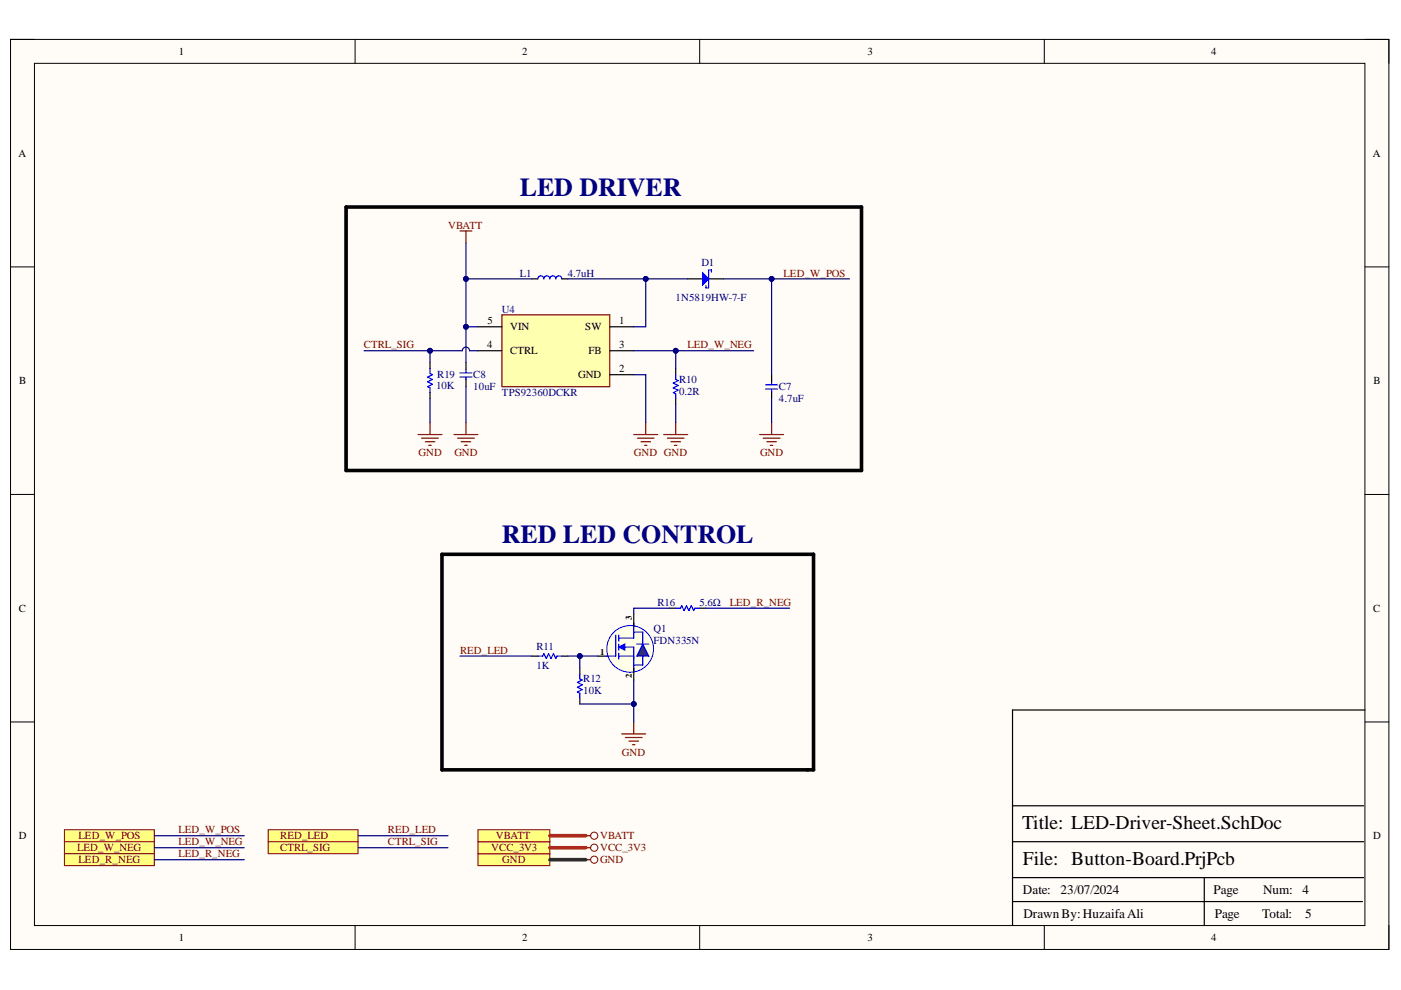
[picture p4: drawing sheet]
<svg xmlns="http://www.w3.org/2000/svg" width="297mm" height="210mm" viewBox="0 0 297 210" stroke-linecap="round" stroke-linejoin="round" font-family="sans-serif">
<path d="M2.2 8.4h292.3v192.9h-292.3z" fill-rule="evenodd" fill="#fffcf8"/>
<path d="M2.2 8.4h292.3v192.9h-292.3z" fill="none" stroke="#000" stroke-width=".21"/>
<path d="M7.3 13.4h282.1v182.8h-282.1z" fill-rule="evenodd" fill="#fffcf8"/>
<g fill="none" stroke="#000" stroke-width=".21">
<path d="M2.2 8.4h5.1M7.3 13.4h282.1v182.8h-282.1zM75.3 8.4v5M148.3 8.4v5M221.4 8.4v5M289.4 8.4h5.1v5M2.2 56.6h5.1M289.4 56.6h5.1M2.2 104.8h5.1M289.4 104.8h5.1M2.2 153.1h5.1M289.4 153.1h5.1"/>
<path d="M75.3 196.2v5.1M148.3 196.2v5.1M221.4 196.2v5.1M294.5 196.2v5.1"/>
</g>
<path d="M126.7 139.1h2.6M289.4 150.5h-74.7v45.7M214.7 178.5h74.4M214.7 170.8h74.4M214.7 191.2h74.2M214.7 186.1h74.4M255.3 186.1v10.1" fill="none" stroke="#000" stroke-width=".25"/>
<circle cx="133.6" cy="137.6" r="5" fill="#ffffe8"/>
<circle cx="133.6" cy="137.6" r="5" fill="none" stroke="#00f" stroke-width=".21"/>
<path d="M130.6 134.7v4.4h-1.9M131.2 139.1h3.2M131.2 134.7v1.2M131.2 136.6v1.2M131.2 138.5v1.2M131.2 137.2h3.2v5.1M134.4 132.1v3.2h-3.2" fill="none" stroke="#00f" stroke-width=".25"/>
<path d="M131.2 137.2l1.3-.6v1.2z" fill="#00f"/>
<path d="M131.2 137.2l1.3-.6v1.2zM134.4 134h1.9v7h-1.9M135 136.6h2.5" fill="none" stroke="#00f" stroke-width=".25"/>
<path d="M134.4 130.2v2.6M134.4 141.6v2.6" fill="none" stroke="#000" stroke-width=".25"/>
<path d="M136.3 136.6l1.2 2.5h-2.5z" fill="#073763"/>
<path d="M114 139.1h1.1l.2-.5 .5 1 .5-1 .5 1 .5-1 .6 1 .2-.5h1M136.3 136.6l1.2 2.5h-2.5zM122.9 142.9v1l.5 .3-1 .5 1 .5-1 .5 1 .5-1 .5 .5 .3v1" fill="none" stroke="#00f" stroke-width=".25"/>
<path d="M131.8 155.6h5.1M132.6 156.4h3.6M133.4 157.1h2M134.1 157.9h.5M134.4 153.1v2.5" fill="none" stroke="#800000" stroke-width=".25"/>
<path d="M112.8 139.1h1.2M119.1 139.1h1.3M122.9 141.6v1.3M122.9 148v1.3" fill="none" stroke="#000" stroke-width=".25"/>
<path d="M101.3 181h15.3v2.5h-15.3z" fill-rule="evenodd" fill="#ffff80"/>
<path d="M101.3 181h15.3v2.5h-15.3z" fill="none" stroke="#800000" stroke-width=".21"/>
<path d="M101.3 178.5h15.3v2.5h-15.3z" fill-rule="evenodd" fill="#ffff80"/>
<path d="M101.3 178.5h15.3v2.5h-15.3z" fill="none" stroke="#800000" stroke-width=".21"/>
<path d="M56.9 175.9h19v2.6h-19z" fill-rule="evenodd" fill="#ffff80"/>
<path d="M56.9 175.9h19v2.6h-19z" fill="none" stroke="#800000" stroke-width=".21"/>
<path d="M56.9 178.5h19v2.5h-19z" fill-rule="evenodd" fill="#ffff80"/>
<path d="M56.9 178.5h19v2.5h-19z" fill="none" stroke="#800000" stroke-width=".21"/>
<path d="M101.3 175.9h15.3v2.6h-15.3z" fill-rule="evenodd" fill="#ffff80"/>
<path d="M101.3 175.9h15.3v2.6h-15.3z" fill="none" stroke="#800000" stroke-width=".21"/>
<path d="M73.4 43.9h109.3v55.9h-109.3zM93.7 117.5h78.8v45.7h-78.8z" fill="none" stroke="#000" stroke-width=".76"/>
<path d="M13.7 175.9h19v2.6h-19z" fill-rule="evenodd" fill="#ffff80"/>
<path d="M13.7 175.9h19v2.6h-19z" fill="none" stroke="#800000" stroke-width=".21"/>
<path d="M13.7 178.5h19v2.5h-19z" fill-rule="evenodd" fill="#ffff80"/>
<path d="M13.7 178.5h19v2.5h-19z" fill="none" stroke="#800000" stroke-width=".21"/>
<path d="M13.7 181h19v2.5h-19z" fill-rule="evenodd" fill="#ffff80"/>
<g fill="none" stroke="#800000" stroke-width=".21">
<path d="M13.7 181h19v2.5h-19z"/>
<circle cx="126" cy="177.2" r=".76"/>
<circle cx="126" cy="179.7" r=".76"/>
<circle cx="126" cy="182.3" r=".76"/>
</g>
<path d="M124.2 179.7h1M124.2 177.2h1M124.2 182.3h1" fill="none" stroke="#800000" stroke-width=".25"/>
<path d="M106.4 66.7h22.9v15.3h-22.9z" fill-rule="evenodd" fill="#ffffb0"/>
<path d="M106.4 66.7h22.9v15.3h-22.9z" fill="none" stroke="#800000" stroke-width=".25"/>
<path d="M145.8 59.1h3.2M150.3 59.1h3.1M101.3 69.3h5.1M101.3 74.4h5.1M129.3 69.3h5.1M129.3 74.4h5.1M129.3 79.4h5.1" fill="none" stroke="#000" stroke-width=".25"/>
<path d="M149 57.9l1.3 1.2-1.3 1.3z" fill="#00f"/>
<g fill="none" stroke="#00f" stroke-width=".25">
<path d="M114 59.1a.63 .63 0 0 1 .7-.6 .63 .63 0 0 1 .6 .6 .63 .63 0 0 1 .6-.6 .63 .63 0 0 1 .7 .6 .64 .64 0 0 1 .6-.6 .64 .64 0 0 1 .7 .6 .63 .63 0 0 1 .6-.6 .63 .63 0 0 1 .6 .6M149 57.9l1.3 1.2-1.3 1.3zM150.8 57.7v-.5h-.5v3.8M91.2 78.2v1l.5 .2-1 .5 1 .6-1 .5 1 .5-1 .5 .5 .2v1.1M97.5 79.9h2.6M97.5 79.1h2.6M98.8 78.4v.5M98.8 79.9v.6M143.3 79.4v1.1l.5 .2-1 .5 1 .5-1 .5 1 .5-1 .6 .5 .2v1M149.7 60.5v.5h.5M162.3 82.5h2.6M162.3 81.6h2.6"/>
<path d="M163.6 81v.5M163.6 82.5v.5M143.3 129h1l.2-.6 .5 1.1 .6-1.1 .5 1.1 .5-1.1 .5 1.1 .2-.5h1"/>
</g>
<path d="M112.8 59.1h1.2M119.1 59.1h1.3M91.2 76.9v1.3M98.8 76.9v1.5M143.3 78.2v1.2M163.6 79.4v1.6M91.2 83.3v1.2M98.8 80.3v1.7M143.3 84.5v1.3M163.6 82.9v1.6M142 129h1.3M148.3 129h1.3" fill="none" stroke="#000" stroke-width=".25"/>
<g fill="none" stroke="#800000" stroke-width=".25">
<path d="M97.5 49h2.6M98.8 49v2.5M88.6 92.1h5.1M89.4 92.9h3.5M90.2 93.7h2M90.9 94.4h.5M91.2 89.6v2.5M96.3 92.1h5M97 92.9h3.6M97.8 93.7h2M98.5 94.4h.5M98.8 89.6v2.5"/>
<path d="M134.4 92.1h5M135.1 92.9h3.6M135.9 93.7h2M136.7 94.4h.5M136.9 89.6v2.5M140.7 92.1h5.1M141.5 92.9h3.5M142.2 93.7h2.1M143 94.4h.5M143.3 89.6v2.5M161.1 92.1h5M161.8 92.9h3.6"/>
<path d="M162.6 93.7h2M163.3 94.4h.5M163.6 89.6v2.5"/>
</g>
<path d="M97.5 139.1h15.3M122.9 149.3h11.5" fill="none" stroke="#000080" stroke-width=".25"/>
<circle cx="134.4" cy="149.3" r=".51" fill="#000080"/>
<circle cx="134.4" cy="149.3" r=".51" fill="none" stroke="#000080" stroke-width=".21"/>
<path d="M122.9 139.1v2.5M142 129h-7.6v1.2M149.6 129h17.8M32.7 177.2h19.1M32.7 179.7h19.1M75.9 177.2h19.1M75.9 179.7h19.1M32.7 182.3h19.1" fill="none" stroke="#000080" stroke-width=".25"/>
<circle cx="122.9" cy="139.1" r=".51" fill="#000080"/>
<circle cx="122.9" cy="139.1" r=".51" fill="none" stroke="#000080" stroke-width=".21"/>
<path d="M120.4 139.1h6.3" fill="none" stroke="#000080" stroke-width=".25"/>
<circle cx="122.9" cy="139.1" r=".51" fill="#000080"/>
<circle cx="122.9" cy="139.1" r=".51" fill="none" stroke="#000080" stroke-width=".21"/>
<path d="M134.4 144.2v8.9" fill="none" stroke="#000080" stroke-width=".25"/>
<circle cx="134.4" cy="149.3" r=".51" fill="#000080"/>
<circle cx="134.4" cy="149.3" r=".51" fill="none" stroke="#000080" stroke-width=".21"/>
<path d="M116.6 182.3h7.6" fill="none" stroke="#274e13" stroke-width=".76"/>
<path d="M116.6 177.2h7.6M116.6 179.7h7.6" fill="none" stroke="#f00" stroke-width=".76"/>
<path d="M98.8 69.3v7.6M98.8 82v7.6" fill="none" stroke="#000080" stroke-width=".25"/>
<circle cx="98.8" cy="69.3" r=".51" fill="#000080"/>
<circle cx="98.8" cy="69.3" r=".51" fill="none" stroke="#000080" stroke-width=".21"/>
<path d="M91.2 74.4v2.5M91.2 84.5v5.1" fill="none" stroke="#000080" stroke-width=".25"/>
<circle cx="91.2" cy="74.4" r=".51" fill="#000080"/>
<circle cx="91.2" cy="74.4" r=".51" fill="none" stroke="#000080" stroke-width=".21"/>
<path d="M77.2 74.4h20.8a.76 .76 0 0 1 .8-.8 .76 .76 0 0 1 .8 .8h1.7" fill="none" stroke="#000080" stroke-width=".25"/>
<circle cx="91.2" cy="74.4" r=".51" fill="#000080"/>
<circle cx="91.2" cy="74.4" r=".51" fill="none" stroke="#000080" stroke-width=".21"/>
<path d="M134.4 74.4h8.9v3.8" fill="none" stroke="#000080" stroke-width=".25"/>
<circle cx="143.3" cy="74.4" r=".51" fill="#000080"/>
<circle cx="143.3" cy="74.4" r=".51" fill="none" stroke="#000080" stroke-width=".21"/>
<path d="M143.3 74.4h16.5" fill="none" stroke="#000080" stroke-width=".25"/>
<circle cx="143.3" cy="74.4" r=".51" fill="#000080"/>
<circle cx="143.3" cy="74.4" r=".51" fill="none" stroke="#000080" stroke-width=".21"/>
<path d="M98.8 59.1h14M134.4 79.4h2.5v10.2M163.6 84.5v5.1" fill="none" stroke="#000080" stroke-width=".25"/>
<circle cx="98.8" cy="59.1" r=".51" fill="#000080"/>
<circle cx="98.8" cy="59.1" r=".51" fill="none" stroke="#000080" stroke-width=".21"/>
<path d="M120.4 59.1h16.5" fill="none" stroke="#000080" stroke-width=".25"/>
<circle cx="136.9" cy="59.1" r=".51" fill="#000080"/>
<circle cx="136.9" cy="59.1" r=".51" fill="none" stroke="#000080" stroke-width=".21"/>
<path d="M145.8 59.1h-8.9v10.2h-2.5" fill="none" stroke="#000080" stroke-width=".25"/>
<circle cx="136.9" cy="59.1" r=".51" fill="#000080"/>
<circle cx="136.9" cy="59.1" r=".51" fill="none" stroke="#000080" stroke-width=".21"/>
<path d="M153.4 59.1h10.2" fill="none" stroke="#000080" stroke-width=".25"/>
<circle cx="163.6" cy="59.1" r=".51" fill="#000080"/>
<circle cx="163.6" cy="59.1" r=".51" fill="none" stroke="#000080" stroke-width=".21"/>
<path d="M180.1 59.1h-16.5v20.3" fill="none" stroke="#000080" stroke-width=".25"/>
<circle cx="163.6" cy="59.1" r=".51" fill="#000080"/>
<circle cx="163.6" cy="59.1" r=".51" fill="none" stroke="#000080" stroke-width=".21"/>
<path d="M98.8 51.5v17.8h2.5M143.3 85.8v3.8" fill="none" stroke="#000080" stroke-width=".25"/>
<circle cx="98.8" cy="59.1" r=".51" fill="#000080"/>
<circle cx="98.8" cy="59.1" r=".51" fill="none" stroke="#000080" stroke-width=".21"/>
<circle cx="98.8" cy="69.3" r=".51" fill="#000080"/>
<circle cx="98.8" cy="69.3" r=".51" fill="none" stroke="#000080" stroke-width=".21"/>
<g font-size="5.5" fill="#000080">
<text x="110.2" y="41.5">LED DRIVER</text>
<text x="106.4" y="115.1">RED LED CONTROL</text>
</g>
<g font-size="4.1">
<text x="216.7" y="175.8">Title: LED-Driver-Sheet.SchDoc</text>
<text x="216.9" y="183.4">File: Button-Board.PrjPcb</text>
</g>
<g font-size="2.8">
<text x="216.9" y="189.6">Date:</text>
<text x="224.8" y="189.6">23/07/2024</text>
<text x="257.3" y="189.6">Page</text>
<text x="267.8" y="189.6">Num:</text>
<text x="276.2" y="189.6">4</text>
<text x="217" y="194.6">DrawnBy:HuzaifaAli</text>
<text x="257.6" y="194.6">Page</text>
<text x="267.6" y="194.6">Total:</text>
<text x="276.7" y="194.6">5</text>
</g>
<g font-size="2.3">
<text x="37.9" y="11.7">1</text>
<text x="110.7" y="11.7">2</text>
<text x="183.9" y="11.7">3</text>
<text x="256.8" y="11.7">4</text>
<text x="3.9" y="33.3">A</text>
<text x="291.1" y="33.3">A</text>
<text x="103.4" y="68.8">5</text>
<text x="108.2" y="70.1">VIN</text>
<text x="124.1" y="70.1">SW</text>
<text x="131.3" y="68.8">1</text>
<text x="103.3" y="73.9">4</text>
<text x="108.2" y="75.1">CTRL</text>
<text x="124.8" y="75.1">FB</text>
<text x="131.3" y="73.9">3</text>
<text x="4.1" y="81.5">B</text>
<text x="122.6" y="80.2">GND</text>
<text x="131.3" y="78.9">2</text>
<text x="291.2" y="81.5">B</text>
<text x="4" y="129.7">C</text>
<text x="291.2" y="129.7">C</text>
<text x="4" y="178">D</text>
<text x="291.2" y="178">D</text>
<text x="37.9" y="199.5">1</text>
<text x="110.7" y="199.5">2</text>
<text x="183.9" y="199.5">3</text>
<text x="256.8" y="199.5">4</text>
</g>
<g font-size="2.3" fill="#800000">
<text x="95" y="48.5">VBATT</text>
<text x="166.1" y="58.7">LED_W_POS</text>
<text x="77.1" y="73.9">CTRL_SIG</text>
<text x="145.7" y="73.9">LED_W_NEG</text>
<text x="88.7" y="96.8">GND</text>
<text x="96.3" y="96.8">GND</text>
<text x="134.4" y="96.8">GND GND</text>
<text x="161.1" y="96.8">GND</text>
<text x="154.7" y="128.5">LED_R_NEG</text>
<text x="97.5" y="138.6">RED_LED</text>
<text x="131.9" y="160.2">GND</text>
<text x="16.7" y="178">LED_W_POS</text>
<text x="37.8" y="179.3">LED_W_NEG</text>
<text x="37.8" y="176.7">LED_W_POS</text>
<text x="59.4" y="178">RED_LED</text>
<text x="82.2" y="179.3">CTRL_SIG</text>
<text x="82.2" y="176.7">RED_LED</text>
<text x="105.1" y="178">VBATT</text>
<text x="127.2" y="178">VBATT</text>
<text x="16.3" y="180.5">LED_W_NEG</text>
<text x="16.7" y="183.1">LED_R_NEG</text>
<text x="37.8" y="181.8">LED_R_NEG</text>
<text x="59.4" y="180.5">CTRL_SIG</text>
<text x="104.1" y="180.5">VCC_3V3</text>
<text x="106.5" y="183.1">GND</text>
<text x="127.2" y="183.1">GND</text>
<text x="127.2" y="180.5">VCC_3V3</text>
</g>
<g font-size="2.3" fill="#000080">
<text x="110.2" y="58.7">L1</text>
<text x="120.4" y="58.7">4.7uH</text>
<text x="148.7" y="56.5">D1</text>
<text x="143.2" y="63.7">1N5819HW-7-F</text>
<text x="106.4" y="66.3">U4</text>
<text x="92.5" y="82.5">10K</text>
<text x="92.7" y="80.2">R19</text>
<text x="100.3" y="80.2">C8</text>
<text x="100.3" y="82.7">10uF</text>
<text x="144" y="81.2">R10</text>
<text x="144" y="83.8">0.2R</text>
<text x="165.1" y="82.7">C7</text>
<text x="106.4" y="84">TPS92360DCKR</text>
<text x="165.1" y="85.3">4.7uF</text>
<text x="139.4" y="128.5">R16</text>
<text x="148.3" y="128.5">5.6Ω</text>
<text x="113.8" y="137.8">R11</text>
<text x="138.6" y="134">Q1</text>
<text x="138.6" y="136.5">FDN335N</text>
<text x="113.8" y="141.9">1K</text>
<text x="123.7" y="144.7">R12</text>
<text x="123.7" y="147.2">10K</text>
</g>
<g font-size="1.9">
<text x="134" y="131.5" transform="rotate(-90 134 131.5)">3</text>
<text x="127.2" y="138.8">1</text>
<text x="134" y="143.8" transform="rotate(-90 134 143.8)">2</text>
</g>
</svg>
